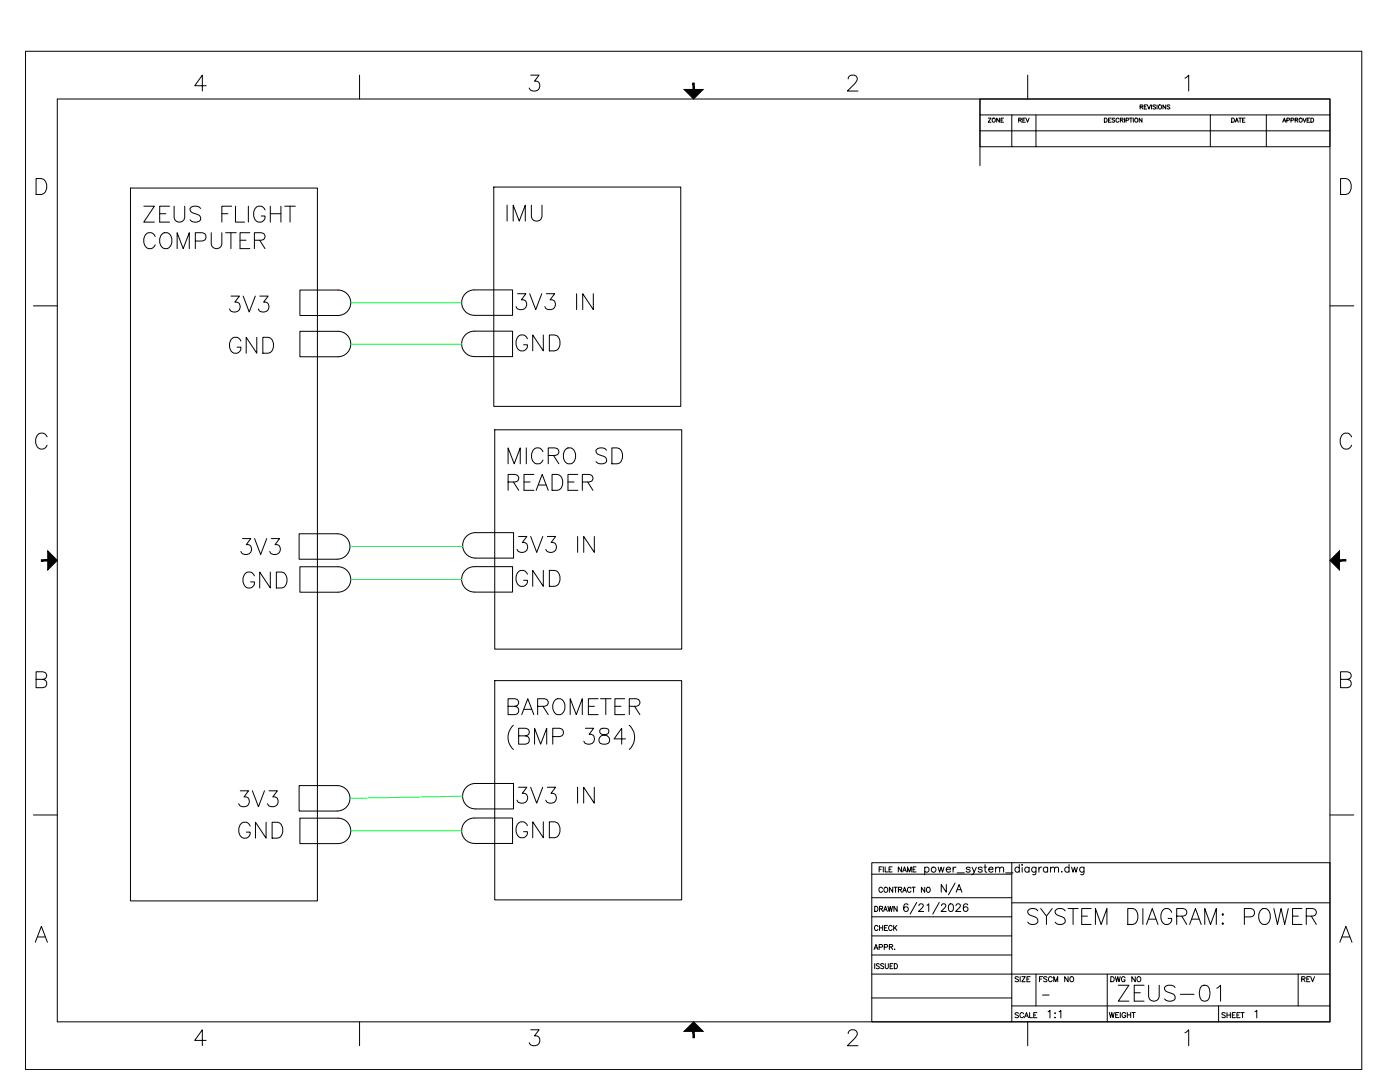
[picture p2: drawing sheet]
<svg xmlns="http://www.w3.org/2000/svg" width="559mm" height="432mm" viewBox="0 0 559 432" stroke-linecap="round" stroke-linejoin="round" font-family="sans-serif">
<!-- layer: Title Block -->
<g fill="none" stroke="#000" stroke-width=".4">
<path d="M10.2 20.5h533.3v406.3h-533.3zM22.9 39.5h507.9v368.3h-507.9zM82.3 34.2h-4.6l3.1-4.2v6.3M143.5 30v9.5M211.8 30h3.4l-1.9 2.4a2.04 2.04 0 0 1 2.2 2.3 2.04 2.04 0 0 1-2.7 1.6l-1-.3-.6-.9M338.5 31.5a1.53 1.53 0 0 1 1.3-1.5h1.2a1.54 1.54 0 0 1 .9 2.4l-3.7 3.9h4.3M391.1 39.5v26.6M410.2 30v9.5M473 31.2l1.5-1.2v6.3M403.8 45.9h-12.7v-6.4h139.7v6.4h-47.7v12.7h22.3M413.5 45.9v12.7h69.6M440.8 47.1h.6a.88 .88 0 0 1 .5 .9 .88 .88 0 0 1-.5 .8h-.6z"/>
<path d="M442.5 47.9h.6M443.5 47.1h-1v1.7h1M445 47.4l-1-.2-.1 .5 .9 .4 .2 .4-.4 .3-.7-.3M446.6 47.5a.61 .61 0 0 0-.7-.4 .61 .61 0 0 0-.5 .6v.4a.61 .61 0 0 0 .5 .7 .61 .61 0 0 0 .7-.4M447.2 47.9l.9-.1 .1-.5-1-.2v1.7M447.7 47.9l.6 .9M448.8 47.1v1.7M449.4 48l1-.1 .1-.6-1.1-.2v1.7M450.9 47.1h1.1M451.4 47.1v1.7M452.4 47.1v1.7M455.1 42.6h.9l.1-.6-1-.1v1.6"/>
<path d="M455.6 42.6l.6 .9M455.8 47.1v1.7l-1.1-1.7v1.7M456.7 42.6h.7M457.7 41.9h-1v1.6h1M458 41.9l.6 1.6 .6-1.6M459.6 41.9v1.6M461.3 42.1l-.4-.2-.7 .2 1.1 .9-.4 .5-.7-.2M461.8 41.9v1.6M465.3 41.9v1.6l-1.1-1.6v1.6M466.9 42.1l-.9-.2-.1 .5 .9 .4 .1 .5-.4 .2-.7-.2M483.1 45.9h-79.3v12.7h9.7M505.4 45.9v12.7h25.4v-6.4h-139.7v6.4h12.7"/>
<path d="M14.4 71.3h2.1a3.4 3.4 0 0 1 2.2 3.1 3.4 3.4 0 0 1-2.2 3.2h-2.1zM535.1 71.3h2.1a3.4 3.4 0 0 1 2.2 3.1 3.4 3.4 0 0 1-2.2 3.2h-2.1zM13.3 122.1h9.6M530.8 122.1h9.6M18.8 174.4a2.34 2.34 0 0 0-2.7-1.6 2.34 2.34 0 0 0-1.9 2.5 2.93 2.93 0 0 0 3.1 3.9l1.2-.9 .3-.6M539.5 174.4a2.34 2.34 0 0 0-2.7-1.6 2.34 2.34 0 0 0-1.9 2.5 2.93 2.93 0 0 0 3.1 3.9l1.2-.9 .3-.6M10.1 194.9v.7M10.1 218.9v.6M10.1 250.1l.1 .2M10.1 273.7h.1M14.4 271.1h2.7l.9-.3a1.45 1.45 0 0 0 0-2.4l-.9-.3h-2.7v6.3h2.7a1.66 1.66 0 0 0 1.6-1.6 1.66 1.66 0 0 0-1.6-1.7M535.1 271.1h2.7l.9-.3a1.48 1.48 0 0 0 0-2.4l-.9-.3h-2.7v6.3h2.7a1.66 1.66 0 0 0 1.6-1.6 1.66 1.66 0 0 0-1.6-1.7"/>
<path d="M13.3 325.2h9.6M530.8 325.2h9.6M348 344.3h182.8v63.5h-182.8zM348 358.3h55.8M348 348.9h55.8M350.9 346.9h.7M352.1 345.9h-1.2v2.1M352.6 345.9v2.1M353.3 345.9v2.1h1.1M354.9 346.9h.7M356.1 345.9h-1.2v2.1h1.2M359.8 345.9v2.1l-1.3-2.1v2.1"/>
<path d="M360.3 348l.7-2.1 .8 2.1M360.6 347.3h.9M362.2 348v-2.1l.8 2.1 .7-2.1v2.1M364.4 346.9h.8M365.6 345.9h-1.2v2.1h1.2M403.8 344.3v63.5M14.1 376l2.4-6.3 2.4 6.3M15 373.9h3M348 365.9h55.8M348 373.5h55.8M403.8 360.3h127M534.8 376l2.4-6.3 2.4 6.3"/>
<path d="M535.7 373.9h3M348 381.1h55.8M348 398.3h55.8M348 388.7h182.8M413.5 388.7v12.7M441.9 388.7v19.1M518.1 388.7v12.7M82.3 415.2h-4.6l3.1-4.2v6.3M143.5 407.8v9.5M211.8 411h3.4l-1.9 2.4a2.03 2.03 0 0 1 2.2 2.3 2.03 2.03 0 0 1-2.7 1.6l-1-.3-.6-.9M338.5 412.5a1.58 1.58 0 0 1 1.3-1.5h1.2a1.57 1.57 0 0 1 .9 2.4l-3.7 3.9h4.3M403.8 401.4h127"/>
<path d="M410.2 407.8v9.5M473 412.2l1.5-1.2v6.3M500.9 403.8l.7-.6v3M10.1 422.8l.1 .4"/>
<circle cx="453.5" cy="47.9" r=".75"/>
<circle cx="463" cy="42.6" r=".75"/>
</g>
<g fill="#000" stroke="#000" stroke-width=".4">
<path d="M273 35.7h7.7l-3.9 3.8zM19.1 219.8l3.8 3.8-3.8 3.8zM530.8 223.6l3.9-3.8v7.6zM276.8 407.8l3.9 3.8h-7.7z"/>
<path d="M276.6 33.2l.5 2.5v-2.5zM276.6 33.2l.5 2.5h-.5z"/>
<path d="M16.5 223.4v.5l2.6-.5zM16.5 223.9l2.6-.5v.5z"/>
<path d="M534.7 223.9h2.5v-.5zM534.7 223.4h2.5l-2.5 .5z"/>
<path d="M276.6 411.6v2.5h.5zM276.6 411.6h.5v2.5z"/>
</g>
<!-- layer: 0 -->
<g fill="none" stroke="#000" stroke-width=".4">
<path d="M52.1 75h74.6v284.5h-74.6zM197.1 74.6h74.6v87.6h-74.6zM57.4 82.3h4.2l-4.2 6.3h4.2M61.9 94.4a2.34 2.34 0 0 0-2.6-1.5 2.34 2.34 0 0 0-1.9 2.4 2.93 2.93 0 0 0 3 3.9l.6-.3 .9-1.2M63.7 85.3h2.5M64.4 93.8a2.35 2.35 0 0 1 2.6-.8 2.35 2.35 0 0 1 1.6 2.3 2.93 2.93 0 0 1-3 3.9 3.7 3.7 0 0 1-1.2-5.4zM67.7 82.3h-4v6.3h4M69.5 82.3v4.5a2.14 2.14 0 0 0 2.1 1.9 2.14 2.14 0 0 0 2.1-1.9v-4.5M70.7 99.2v-6.3l2.4 6.3 2.5-6.3v6.3M78 96.2h2.7a1.66 1.66 0 0 0 1.6-1.7 1.66 1.66 0 0 0-1.6-1.6h-2.7v6.3M80.1 83.2a2.83 2.83 0 0 0-4.3 0 1.59 1.59 0 0 0 1.3 1.8l1.8 .6a1.52 1.52 0 0 1 1.1 1.2 1.52 1.52 0 0 1-.5 1.5 2.87 2.87 0 0 1-3.7-.6M84.3 92.9v4.5a2.14 2.14 0 0 0 2.1 1.8 2.14 2.14 0 0 0 2.1-1.8v-4.5"/>
<path d="M88.5 85.3h2.5M90.1 92.9h4.2M92.2 92.9v6.3M92.5 82.3h-4v6.3M94 82.3v6.3h3.6M95.8 95.9h2.4M99.1 82.3v6.3M99.7 92.9h-3.9v6.3h3.9M101.5 95.9h2.8l.9-.3a1.48 1.48 0 0 0 0-2.4l-.9-.3h-2.8v6.3M103.7 95.9l2.1 3.3M105.8 83.8a2.33 2.33 0 0 0-2.7-1.5 2.33 2.33 0 0 0-1.9 2.4 2.76 2.76 0 0 0 .6 3 2.76 2.76 0 0 0 3.1 .6l.9-1.2v-.9h-1.5M107.9 85.3h4.2"/>
<path d="M107.9 82.3v6.3M112.1 82.3v6.3M113.7 82.3h4.2M115.8 82.3v6.3M119.7 115.8h15.2a5.1 5.1 0 0 1 5.1 5 5.1 5.1 0 0 1-5.1 5.1h-15.2zM185.5 117.5l.6-.6a5 5 0 0 1 3.2-1.2h15.3v10.1h-15.3a5.1 5.1 0 0 1-4.6-2.9 5.1 5.1 0 0 1 .8-5.4zM119.7 132.2h15.2a5.1 5.1 0 0 1 5.1 5.1 5.1 5.1 0 0 1-5.1 5.1h-15.2zM185.5 134l.6-.7a5 5 0 0 1 3.2-1.1h15.3v10.1h-15.3a5.1 5.1 0 0 1-4.6-2.9 5.1 5.1 0 0 1 .8-5.4zM197.5 171.5h74.6v87.6h-74.6zM210.1 178.7v6.4M225.5 179.7a2.34 2.34 0 0 1 2.7-.9 2.34 2.34 0 0 1 1.5 2.4 2.78 2.78 0 0 1-.6 3 2.78 2.78 0 0 1-3 .6 3.9 3.9 0 0 1-.6-5.1zM242.1 179.7a2.78 2.78 0 0 0-4.2 0 1.66 1.66 0 0 0 1.2 1.8l1.8 .6a1.53 1.53 0 0 1 1.2 1.1 1.53 1.53 0 0 1-.6 1.6 2.98 2.98 0 0 1-3.6-.6"/>
<path d="M244.2 178.7h2.1a3.4 3.4 0 0 1 2.2 3.2 3.4 3.4 0 0 1-2.2 3.2h-2.1zM202.8 185.1v-6.4l2.4 6.4 2.5-6.4v6.4M202.8 192.4h2.7l.9-.3a1.48 1.48 0 0 0 0-2.5l-.9-.3h-2.7v6.4M204.9 192.4l2.1 3.3M209.2 192.4h2.4M213.1 189.3h-3.9v6.4h3.9M214 195.7l2.4-6.4 2.4 6.4M214.9 193.6h3M216.7 180.3a2.33 2.33 0 0 0-2.7-1.6 2.33 2.33 0 0 0-1.8 2.5 2.78 2.78 0 0 0 .6 3 2.78 2.78 0 0 0 3 .6l.9-1.2M218.8 181.8h2.8l.9-.3a1.48 1.48 0 0 0 0-2.4l-.9-.4h-2.8v6.4M220.4 189.3h2.1a3.4 3.4 0 0 1 2.2 3.2 3.4 3.4 0 0 1-2.2 3.2h-2.1zM220.9 181.8l2.2 3.3"/>
<path d="M226.7 192.4h2.4M230.6 189.3h-3.9v6.4h3.9M232.4 192.4h2.8l.9-.3a1.48 1.48 0 0 0 0-2.5l-.9-.3h-2.8v6.4M234.6 192.4l2.1 3.3M189.7 212.6a5.1 5.1 0 0 0-5 5 5.1 5.1 0 0 0 5 5.1M189.7 212.6h15.3v10.1h-15.3M119.7 226.2h15.2a5.1 5.1 0 0 1 5.1 5.1 5.1 5.1 0 0 1-5.1 5h-15.2zM134.6 223.2a5.1 5.1 0 0 0 5.1-5.1 5.1 5.1 0 0 0-5.1-5.1h-15.2v10.2h15.2M185.5 227.9l.6-.6a5 5 0 0 1 3.2-1.2h15.3v10.2h-15.3a5.1 5.1 0 0 1-4.6-2.9 5.1 5.1 0 0 1 .8-5.5zM197.5 271.6h74.6v87.5h-74.6zM221.8 279.1a2.42 2.42 0 0 1 3.7 2.2 2.8 2.8 0 0 1-.6 3 2.8 2.8 0 0 1-3.1 .6 3.9 3.9 0 0 1 0-5.8zM238.8 278.8h-3.9v6.4h3.9"/>
<path d="M239.7 278.8h4.2M241.8 278.8v6.4M249.4 278.8h-4v6.4h4M202.8 281.9h2.7l.9-.3a1.5 1.5 0 0 0 0-2.5l-.9-.3h-2.7v6.4h2.7a1.66 1.66 0 0 0 1.6-1.7 1.66 1.66 0 0 0-1.6-1.6M204.9 289.4a6.5 6.5 0 0 0 0 9.7M207 293.7h2.7l1-.3a1.48 1.48 0 0 0 0-2.5l-1-.3h-2.7v6.4h2.7a1.66 1.66 0 0 0 1.6-1.7 1.66 1.66 0 0 0-1.6-1.6M208.2 285.2l2.5-6.4 2.4 6.4M209.1 283.1h3.1M213.4 297v-6.4l2.4 6.4 2.4-6.4v6.4M214.6 281.9h2.7l.9-.3a1.47 1.47 0 0 0 0-2.5l-.9-.3h-2.7v6.4M216.7 281.9l2.1 3.3M220.6 294h2.8a1.66 1.66 0 0 0 1.5-1.7 1.66 1.66 0 0 0-1.5-1.7h-2.8v6.4"/>
<path d="M227.6 285.2v-6.4l2.4 6.4 2.4-6.4v6.4M233.6 290.6h3.4l-1.9 2.5a2.04 2.04 0 0 1 2.2 2.3 2.04 2.04 0 0 1-2.8 1.6l-.9-.3-.6-.9M234.9 281.9h2.4M239.7 290.9a1.29 1.29 0 0 0 .6 2.2 2.61 2.61 0 0 1 3 2.7l-.3 .6a2.5 2.5 0 0 1-3.9-.6 2.04 2.04 0 0 1 1.8-2.4l1.2-.3a1.29 1.29 0 0 0 .6-2.2l-.9-.3zM245.4 281.9h2.4M249.7 294.9h-4.6l3-4.3v6.4M251.2 281.9h2.7l.9-.3a1.5 1.5 0 0 0 0-2.5l-.9-.3h-2.7v6.4M251.2 289.4a6.5 6.5 0 0 1 0 9.7M253.3 281.9l2.1 3.3M185.8 314.5l.6-.6a5 5 0 0 1 3.3-1.2h15.3v10.1h-15.3a5.1 5.1 0 0 1-4.6-2.9 5.1 5.1 0 0 1 .7-5.4zM119.7 326.5h15.2a5.1 5.1 0 0 1 5.1 5.1 5.1 5.1 0 0 1-5.1 5.1h-15.2zM134.6 323.7a5.1 5.1 0 0 0 5.1-5.1 5.1 5.1 0 0 0-5.1-5.1h-15.2v10.2h15.2"/>
<path d="M186.1 327.6a5 5 0 0 1 3.2-1.2h15.3v10.2h-15.3a5.1 5.1 0 0 1-4.7-3.3 5.1 5.1 0 0 1 1.5-5.7z"/>
</g>
<!-- layer: WIRE -->
<path d="M140 120.8h44.3M140 137.3h44.3M139.7 218.1h45M140 231.3h44.3M184.6 317.7l-44.9 .9M140 331.6h44.3" fill="none" stroke="#00ff3f" stroke-width=".4"/>
<g font-size="10.6">
<text x="201.4" y="89.6">IMU</text>
<text x="90.7" y="125.6">3V3</text>
<text x="205" y="124.9">3V3 IN</text>
<text x="90.7" y="142.2">GND</text>
<text x="205" y="141.1">GND</text>
<text x="205.3" y="221.5">3V3 IN</text>
<text x="95.2" y="222.6">3V3</text>
<text x="96" y="236">GND</text>
<text x="205" y="235.3">GND</text>
<text x="94.5" y="323.1">3V3</text>
<text x="205.3" y="321.7">3V3 IN</text>
<text x="94.5" y="335.8">GND</text>
<text x="205" y="335.5">GND</text>
<text x="409.2" y="370.1">SYSTEM DIAGRAM: POWER</text>
<text x="445.6" y="400.8">ZEUS-01</text>
</g>
<text font-size="8.8" x="374.6" y="358.4">N/A</text>
<text font-size="8.4" x="359.8" y="365.8">6/21/2026</text>
<text font-size="7.5" x="368.3" y="350.3">power_system_diagram.dwg</text>
<text font-size="6.6" x="417.3" y="407.5">1:1</text>
<g font-size="5.3">
<text x="350" y="357.4">CONTRACT NO</text>
<text x="348.2" y="365.1">DRAWN</text>
<text x="348.2" y="372.5">CHECK</text>
<text x="347.8" y="380.3">APPR.</text>
<text x="404.3" y="393">SIZE</text>
<text x="414.2" y="393">FSCM NO</text>
<text x="442.4" y="393">DWG NO</text>
<text x="518.6" y="393">REV</text>
<text x="404.3" y="407.5">SCALE</text>
<text x="442" y="407.5">WEIGHT</text>
<text x="486.8" y="407.5">SHEET</text>
</g>
<g font-size="4.9">
<text x="393.7" y="50.1">ZONE</text>
<text x="405.7" y="50.1">REV</text>
<text x="490.7" y="50.1">DATE</text>
<text x="511.2" y="50.1">APPROVED</text>
<text x="348.2" y="387.7">ISSUED</text>
</g>
<text font-size="2.6" x="415.2" y="398.3">-</text>
</svg>
